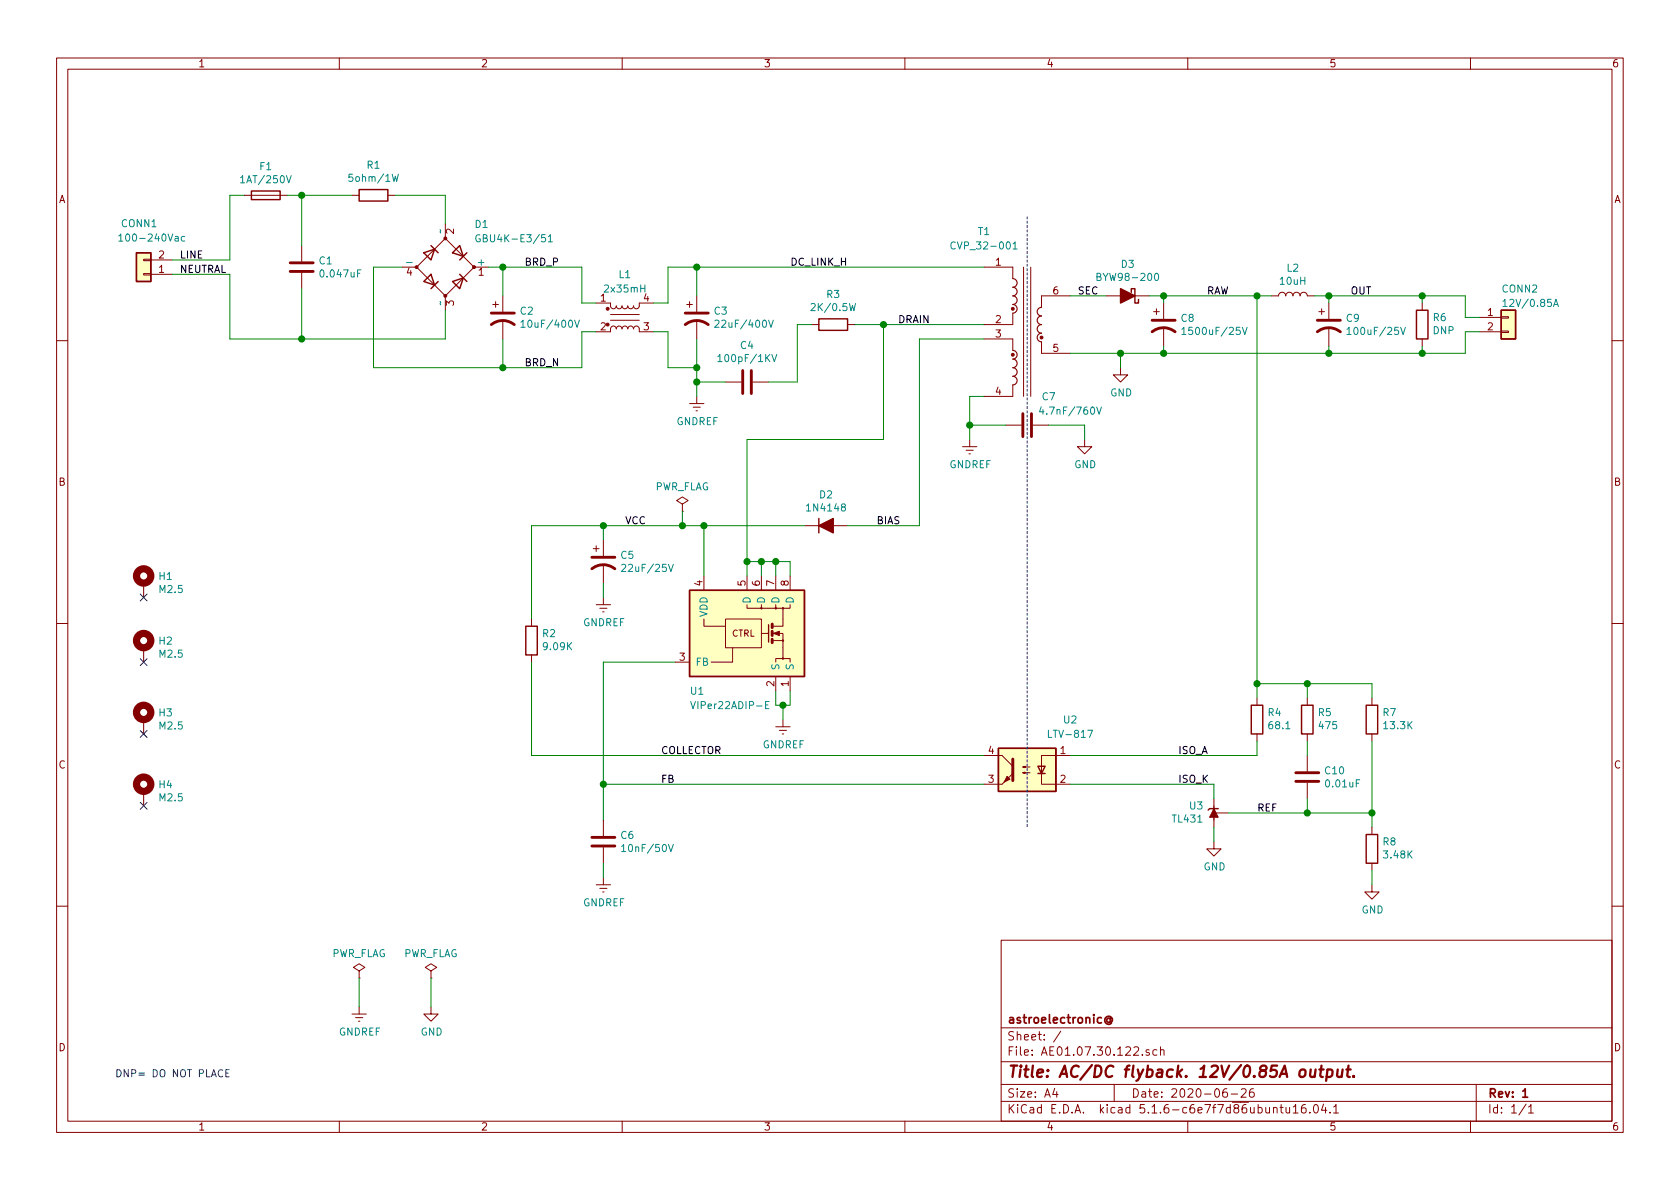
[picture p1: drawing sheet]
EESchema Schematic File Version 4
EELAYER 30 0
EELAYER END
$Descr A4 11693 8268
encoding utf-8
Sheet 1 1
Title "AC/DC flyback. 12V/0.85A output."
Date "2020-06-26"
Rev "1"
Comp "astroelectronic@"
Comment1 ""
Comment2 ""
Comment3 ""
Comment4 ""
$EndDescr
$Comp
L Regulator_Switching:VIPer22ADIP-E U1
U 1 1
P 5200 4400
F 0 "U1" H 4800 4000 50  0000 L CNN
F 1 "VIPer22ADIP-E" H 4800 3900 50  0000 L CNN
F 2 "Package_DIP:DIP-8_W7.62mm" H 5650 4450 50  0001 L CIN
F 3 "~" H 5200 4400 50  0001 C CNN
F 4 "VIPER22ADIP-E" H 5200 4400 50  0001 C CNN "MPN"
	1    5200 4400
	1    0    0    -1  
$EndComp
$Comp
L Connector_Generic:Conn_01x02 CONN1
U 1 1
P 1000 1900
F 0 "CONN1" H 900 1550 50  0000 L CNN
F 1 "100-240Vac" H 700 1650 50  0000 L CNN
F 2 "Connector_Phoenix_GMSTB:PhoenixContact_GMSTBA_2,5_2-G-7,62_1x02_P7.62mm_Horizontal" H 1000 1900 50  0001 C CNN
F 3 "~" H 1000 1900 50  0001 C CNN
F 4 "1728853" H 1000 1900 50  0001 C CNN "MPN"
	1    1000 1900
	-1   0    0    1   
$EndComp
$Comp
L Device:Fuse F1
U 1 1
P 1850 1350
F 0 "F1" V 2047 1350 50  0000 C CNN
F 1 "1AT/250V" V 1956 1350 50  0000 C CNN
F 2 "Fuse:Fuseholder_Cylinder-5x20mm_Schurter_0031_8201_Horizontal_Open" V 1780 1350 50  0001 C CNN
F 3 "~" H 1850 1350 50  0001 C CNN
F 4 "31.8201" H 1850 1350 50  0001 C CNN "MPN"
	1    1850 1350
	0    -1   -1   0   
$EndComp
$Comp
L Device:C C1
U 1 1
P 2100 1850
F 0 "C1" H 2215 1896 50  0000 L CNN
F 1 "0.047uF" H 2215 1805 50  0000 L CNN
F 2 "Capacitor_THT:C_Rect_L18.0mm_W5.0mm_P15.00mm_FKS3_FKP3" H 2138 1700 50  0001 C CNN
F 3 "~" H 2100 1850 50  0001 C CNN
F 4 "R46KI24700001K" H 2100 1850 50  0001 C CNN "MPN"
	1    2100 1850
	1    0    0    -1  
$EndComp
Wire Wire Line
	1600 1350 1600 1800
Wire Wire Line
	1600 1800 1200 1800
Wire Wire Line
	1600 2350 1600 1900
Wire Wire Line
	1600 1900 1200 1900
$Comp
L Device:R R1
U 1 1
P 2600 1350
F 0 "R1" V 2807 1350 50  0000 C CNN
F 1 "5ohm/1W" V 2716 1350 50  0000 C CNN
F 2 "Resistor_THT:R_Axial_DIN0414_L11.9mm_D4.5mm_P20.32mm_Horizontal" V 2530 1350 50  0001 C CNN
F 3 "~" H 2600 1350 50  0001 C CNN
F 4 "ALSR015R000JE12" H 2600 1350 50  0001 C CNN "MPN"
	1    2600 1350
	0    -1   -1   0   
$EndComp
$Comp
L Device:D_Bridge_+AA- D1
U 1 1
P 3100 1850
F 0 "D1" H 3300 2150 50  0000 L CNN
F 1 "GBU4K-E3/51" H 3300 2050 50  0000 L CNN
F 2 "Diode_THT:Diode_Bridge_Vishay_GBU" H 3100 1850 50  0001 C CNN
F 3 "~" H 3100 1850 50  0001 C CNN
F 4 "GBU4K-E3/51" H 3100 1850 50  0001 C CNN "MPN"
	1    3100 1850
	1    0    0    -1  
$EndComp
$Comp
L Device:L_Core_Iron_Coupled_1423 L1
U 1 1
P 4350 2200
F 0 "L1" H 4350 2500 50  0000 C CNN
F 1 "2x35mH" H 4350 2400 50  0000 C CNN
F 2 "AE01.17.25.000:L_CommonMode_Wuerth_WE-CMB-NC" H 4350 2200 50  0001 C CNN
F 3 "~" H 4350 2200 50  0001 C CNN
F 4 "7448040435" H 4350 2200 50  0001 C CNN "MPN"
	1    4350 2200
	1    0    0    -1  
$EndComp
$Comp
L Device:CP1 C2
U 1 1
P 3500 2200
F 0 "C2" H 3615 2246 50  0000 L CNN
F 1 "10uF/400V" H 3615 2155 50  0000 L CNN
F 2 "Capacitor_THT:CP_Radial_D10.0mm_P5.00mm_P7.50mm" H 3500 2200 50  0001 C CNN
F 3 "~" H 3500 2200 50  0001 C CNN
F 4 "UCY2G100MPD" H 3500 2200 50  0001 C CNN "MPN"
	1    3500 2200
	1    0    0    -1  
$EndComp
$Comp
L Device:C C4
U 1 1
P 5200 2650
F 0 "C4" V 5452 2650 50  0000 C CNN
F 1 "100pF/1KV" V 5361 2650 50  0000 C CNN
F 2 "Capacitor_THT:C_Disc_D7.5mm_W5.0mm_P5.00mm" H 5238 2500 50  0001 C CNN
F 3 "~" H 5200 2650 50  0001 C CNN
F 4 "F101K25Y5RN63K5R" V 5200 2650 50  0001 C CNN "MPN"
	1    5200 2650
	0    -1   -1   0   
$EndComp
$Comp
L Device:R R3
U 1 1
P 5800 2250
F 0 "R3" V 6007 2250 50  0000 C CNN
F 1 "2K/0.5W" V 5916 2250 50  0000 C CNN
F 2 "Resistor_THT:R_Axial_DIN0309_L9.0mm_D3.2mm_P15.24mm_Horizontal" V 5730 2250 50  0001 C CNN
F 3 "~" H 5800 2250 50  0001 C CNN
F 4 "CF12JT2K00" V 5800 2250 50  0001 C CNN "MPN"
	1    5800 2250
	0    -1   -1   0   
$EndComp
Wire Wire Line
	5550 2250 5650 2250
Wire Wire Line
	5200 4000 5200 3900
Wire Wire Line
	5300 4000 5300 3900
Wire Wire Line
	5300 3900 5200 3900
Connection ~ 5200 3900
Wire Wire Line
	5200 3900 5200 3050
Wire Wire Line
	5400 4000 5400 3900
Wire Wire Line
	5400 3900 5300 3900
Connection ~ 5300 3900
Wire Wire Line
	5500 4000 5500 3900
Wire Wire Line
	5500 3900 5400 3900
Connection ~ 5400 3900
$Comp
L AE01.17.29.000:CVP_32-001 T1
U 1 1
P 7150 2050
F 0 "T1" H 6850 2500 50  0000 C CNN
F 1 "CVP_32-001" H 6850 2400 50  0000 C CNN
F 2 "AE01.17.29.000:CVP_32-001" H 7150 2050 50  0001 C CNN
F 3 "~" H 6850 2050 50  0001 C CNN
F 4 "CVP 32-001" H 7150 2050 50  0001 C CNN "MPN"
	1    7150 2050
	1    0    0    -1  
$EndComp
Wire Wire Line
	6850 2350 6400 2350
Wire Wire Line
	6400 2350 6400 3650
Wire Wire Line
	4900 3650 4900 4000
$Comp
L Device:CP1 C5
U 1 1
P 4200 3900
F 0 "C5" H 4315 3946 50  0000 L CNN
F 1 "22uF/25V" H 4315 3855 50  0000 L CNN
F 2 "Capacitor_THT:CP_Radial_D6.3mm_P2.50mm" H 4200 3900 50  0001 C CNN
F 3 "~" H 4200 3900 50  0001 C CNN
F 4 "EEA-GA1E220H" H 4200 3900 50  0001 C CNN "MPN"
	1    4200 3900
	1    0    0    -1  
$EndComp
Wire Wire Line
	4200 3650 4200 3750
Wire Wire Line
	4200 4050 4200 4150
Wire Wire Line
	4200 3650 3700 3650
Wire Wire Line
	3700 3650 3700 4300
Connection ~ 4200 3650
$Comp
L Device:R R2
U 1 1
P 3700 4450
F 0 "R2" H 3630 4404 50  0000 R CNN
F 1 "9.09K" H 3630 4495 50  0000 R CNN
F 2 "Resistor_THT:R_Axial_DIN0207_L6.3mm_D2.5mm_P10.16mm_Horizontal" V 3630 4450 50  0001 C CNN
F 3 "~" H 3700 4450 50  0001 C CNN
F 4 "RNF14FTD9K09" H 3700 4450 50  0001 C CNN "MPN"
	1    3700 4450
	-1   0    0    1   
$EndComp
$Comp
L power:GNDREF #PWR04
U 1 1
P 4200 4150
F 0 "#PWR04" H 4200 3900 50  0001 C CNN
F 1 "GNDREF" H 4205 3977 50  0000 C CNN
F 2 "" H 4200 4150 50  0001 C CNN
F 3 "" H 4200 4150 50  0001 C CNN
	1    4200 4150
	1    0    0    -1  
$EndComp
Wire Wire Line
	5400 4800 5400 4900
Wire Wire Line
	5400 4900 5450 4900
Wire Wire Line
	5500 4900 5500 4800
Wire Wire Line
	5450 4900 5450 5000
Connection ~ 5450 4900
Wire Wire Line
	5450 4900 5500 4900
$Comp
L power:GNDREF #PWR06
U 1 1
P 5450 5000
F 0 "#PWR06" H 5450 4750 50  0001 C CNN
F 1 "GNDREF" H 5455 4827 50  0000 C CNN
F 2 "" H 5450 5000 50  0001 C CNN
F 3 "" H 5450 5000 50  0001 C CNN
	1    5450 5000
	1    0    0    -1  
$EndComp
Wire Wire Line
	6850 2750 6750 2750
Wire Wire Line
	6750 2750 6750 2950
$Comp
L power:GNDREF #PWR07
U 1 1
P 6750 3050
F 0 "#PWR07" H 6750 2800 50  0001 C CNN
F 1 "GNDREF" H 6755 2877 50  0000 C CNN
F 2 "" H 6750 3050 50  0001 C CNN
F 3 "" H 6750 3050 50  0001 C CNN
	1    6750 3050
	1    0    0    -1  
$EndComp
$Comp
L Device:C C7
U 1 1
P 7150 2950
F 0 "C7" V 6950 3100 50  0000 C CNN
F 1 "4.7nF/760V" V 7050 3250 50  0000 C CNN
F 2 "Capacitor_THT:C_Disc_D16.0mm_W5.0mm_P10.00mm" H 7188 2800 50  0001 C CNN
F 3 "~" H 7150 2950 50  0001 C CNN
F 4 "VY1472M63Y5UQ63V0" V 7150 2950 50  0001 C CNN "MPN"
	1    7150 2950
	0    1    1    0   
$EndComp
Wire Wire Line
	7000 2950 6750 2950
Connection ~ 6750 2950
Wire Wire Line
	6750 2950 6750 3050
Wire Wire Line
	7550 2950 7300 2950
Wire Wire Line
	7550 2950 7550 3050
$Comp
L power:GND #PWR08
U 1 1
P 7550 3050
F 0 "#PWR08" H 7550 2800 50  0001 C CNN
F 1 "GND" H 7555 2877 50  0000 C CNN
F 2 "" H 7550 3050 50  0001 C CNN
F 3 "" H 7550 3050 50  0001 C CNN
	1    7550 3050
	1    0    0    -1  
$EndComp
$Comp
L Isolator:LTV-817 U2
U 1 1
P 7150 5350
F 0 "U2" H 6850 5700 50  0000 C CNN
F 1 "LTV-817" H 6850 5600 50  0000 C CNN
F 2 "Package_DIP:DIP-4_W7.62mm" H 6950 5150 50  0001 L CIN
F 3 "~" H 7150 5250 50  0001 L CNN
F 4 "LTV-817" H 7150 5350 50  0001 C CNN "MPN"
	1    7150 5350
	-1   0    0    -1  
$EndComp
Wire Wire Line
	3700 4600 3700 5250
Wire Wire Line
	4200 4600 4700 4600
$Comp
L Device:C C6
U 1 1
P 4200 5850
F 0 "C6" H 4315 5896 50  0000 L CNN
F 1 "10nF/50V" H 4315 5805 50  0000 L CNN
F 2 "Capacitor_THT:C_Rect_L7.2mm_W2.5mm_P5.00mm_FKS2_FKP2_MKS2_MKP2" H 4238 5700 50  0001 C CNN
F 3 "~" H 4200 5850 50  0001 C CNN
F 4 "SMR5103J50J01L16.5CBULK" H 4200 5850 50  0001 C CNN "MPN"
	1    4200 5850
	1    0    0    -1  
$EndComp
Wire Wire Line
	4200 6100 4200 6000
$Comp
L power:GNDREF #PWR05
U 1 1
P 4200 6100
F 0 "#PWR05" H 4200 5850 50  0001 C CNN
F 1 "GNDREF" H 4205 5927 50  0000 C CNN
F 2 "" H 4200 6100 50  0001 C CNN
F 3 "" H 4200 6100 50  0001 C CNN
	1    4200 6100
	1    0    0    -1  
$EndComp
Wire Wire Line
	7450 2050 7700 2050
$Comp
L Device:D_Schottky_ALT D3
U 1 1
P 7850 2050
F 0 "D3" H 7850 1833 50  0000 C CNN
F 1 "BYW98-200" H 7850 1924 50  0000 C CNN
F 2 "Diode_THT:D_DO-201AD_P15.24mm_Horizontal" H 7850 2050 50  0001 C CNN
F 3 "~" H 7850 2050 50  0001 C CNN
F 4 "SB3200TA" H 7850 2050 50  0001 C CNN "MPN"
	1    7850 2050
	-1   0    0    1   
$EndComp
Wire Wire Line
	8000 2050 8100 2050
Wire Wire Line
	8100 2450 7800 2450
$Comp
L Device:CP1 C8
U 1 1
P 8100 2250
F 0 "C8" H 8215 2296 50  0000 L CNN
F 1 "1500uF/25V" H 8215 2205 50  0000 L CNN
F 2 "Capacitor_THT:CP_Radial_D12.5mm_P5.00mm" H 8100 2250 50  0001 C CNN
F 3 "~" H 8100 2250 50  0001 C CNN
F 4 "EEU-FM1E152" H 8100 2250 50  0001 C CNN "MPN"
	1    8100 2250
	1    0    0    -1  
$EndComp
Wire Wire Line
	8100 2400 8100 2450
Wire Wire Line
	8100 2100 8100 2050
Connection ~ 8100 2050
$Comp
L Device:L L2
U 1 1
P 9000 2050
F 0 "L2" V 9190 2050 50  0000 C CNN
F 1 "10uH" V 9099 2050 50  0000 C CNN
F 2 "Inductor_THT:L_Radial_D8.7mm_P5.00mm_Fastron_07HCP" H 9000 2050 50  0001 C CNN
F 3 "~" H 9000 2050 50  0001 C CNN
F 4 "RLB0914-100KL" V 9000 2050 50  0001 C CNN "MPN"
	1    9000 2050
	0    -1   -1   0   
$EndComp
$Comp
L Device:CP1 C9
U 1 1
P 9250 2250
F 0 "C9" H 9365 2296 50  0000 L CNN
F 1 "100uF/25V" H 9365 2205 50  0000 L CNN
F 2 "Capacitor_THT:CP_Radial_D10.0mm_P2.50mm_P5.00mm" H 9250 2250 50  0001 C CNN
F 3 "~" H 9250 2250 50  0001 C CNN
F 4 "EKRG250ETD101MJ09S" H 9250 2250 50  0001 C CNN "MPN"
	1    9250 2250
	1    0    0    -1  
$EndComp
Wire Wire Line
	9250 2050 9250 2100
Wire Wire Line
	8100 2450 9250 2450
Wire Wire Line
	9250 2450 9250 2400
Connection ~ 8100 2450
$Comp
L Device:R R6
U 1 1
P 9900 2250
F 0 "R6" H 9830 2204 50  0000 R CNN
F 1 "DNP" H 9830 2295 50  0000 R CNN
F 2 "Resistor_THT:R_Axial_DIN0207_L6.3mm_D2.5mm_P10.16mm_Horizontal" V 9830 2250 50  0001 C CNN
F 3 "~" H 9900 2250 50  0001 C CNN
	1    9900 2250
	-1   0    0    1   
$EndComp
Wire Wire Line
	9250 2050 9900 2050
Wire Wire Line
	9900 2050 9900 2100
Connection ~ 9250 2050
Wire Wire Line
	9900 2400 9900 2450
Wire Wire Line
	9900 2450 9250 2450
Text Notes 800  7500 0    50   ~ 0
DNP= DO NOT PLACE
$Comp
L Connector_Generic:Conn_01x02 CONN2
U 1 1
P 10500 2200
F 0 "CONN2" H 10450 2400 50  0000 L CNN
F 1 "12V/0.85A" H 10450 2300 50  0000 L CNN
F 2 "Connector_Phoenix_GMSTB:PhoenixContact_GMSTBA_2,5_2-G-7,62_1x02_P7.62mm_Horizontal" H 10500 2200 50  0001 C CNN
F 3 "~" H 10500 2200 50  0001 C CNN
F 4 "1728853" H 10500 2200 50  0001 C CNN "MPN"
	1    10500 2200
	1    0    0    -1  
$EndComp
Wire Wire Line
	10300 2200 10200 2200
Wire Wire Line
	10200 2200 10200 2050
Wire Wire Line
	10200 2050 9900 2050
Connection ~ 9900 2050
Wire Wire Line
	10300 2300 10200 2300
Wire Wire Line
	10200 2300 10200 2450
Wire Wire Line
	10200 2450 9900 2450
Connection ~ 9900 2450
$Comp
L power:GND #PWR010
U 1 1
P 7800 2550
F 0 "#PWR010" H 7800 2300 50  0001 C CNN
F 1 "GND" H 7805 2377 50  0000 C CNN
F 2 "" H 7800 2550 50  0001 C CNN
F 3 "" H 7800 2550 50  0001 C CNN
	1    7800 2550
	1    0    0    -1  
$EndComp
Wire Wire Line
	7800 2550 7800 2450
Connection ~ 7800 2450
Wire Wire Line
	7800 2450 7450 2450
$Comp
L Device:R R5
U 1 1
P 9100 5000
F 0 "R5" H 9030 4954 50  0000 R CNN
F 1 "475" H 9030 5045 50  0000 R CNN
F 2 "Resistor_THT:R_Axial_DIN0207_L6.3mm_D2.5mm_P10.16mm_Horizontal" V 9030 5000 50  0001 C CNN
F 3 "~" H 9100 5000 50  0001 C CNN
F 4 "RNF14FTD475R" H 9100 5000 50  0001 C CNN "MPN"
	1    9100 5000
	-1   0    0    1   
$EndComp
$Comp
L Device:R R4
U 1 1
P 8750 5000
F 0 "R4" H 8680 4954 50  0000 R CNN
F 1 "68.1" H 8680 5045 50  0000 R CNN
F 2 "Resistor_THT:R_Axial_DIN0207_L6.3mm_D2.5mm_P10.16mm_Horizontal" V 8680 5000 50  0001 C CNN
F 3 "~" H 8750 5000 50  0001 C CNN
F 4 "RNF14FTD68R1" H 8750 5000 50  0001 C CNN "MPN"
	1    8750 5000
	-1   0    0    1   
$EndComp
$Comp
L Device:R R7
U 1 1
P 9550 5000
F 0 "R7" H 9480 4954 50  0000 R CNN
F 1 "13.3K" H 9480 5045 50  0000 R CNN
F 2 "Resistor_THT:R_Axial_DIN0207_L6.3mm_D2.5mm_P10.16mm_Horizontal" V 9480 5000 50  0001 C CNN
F 3 "~" H 9550 5000 50  0001 C CNN
F 4 "MFR-25FBF52-13K3" H 9550 5000 50  0001 C CNN "MPN"
	1    9550 5000
	-1   0    0    1   
$EndComp
Wire Wire Line
	8750 4850 8750 4750
Wire Wire Line
	8750 4750 9100 4750
Wire Wire Line
	9100 4750 9100 4850
Wire Wire Line
	9550 4850 9550 4750
Wire Wire Line
	9550 4750 9100 4750
Connection ~ 9100 4750
Wire Wire Line
	9100 5150 9100 5250
$Comp
L Device:C C10
U 1 1
P 9100 5400
F 0 "C10" H 9215 5446 50  0000 L CNN
F 1 "0.01uF" H 9215 5355 50  0000 L CNN
F 2 "Capacitor_THT:C_Disc_D5.0mm_W2.5mm_P2.50mm" H 9138 5250 50  0001 C CNN
F 3 "~" H 9100 5400 50  0001 C CNN
F 4 "K103K15X7RF5TL2" H 9100 5400 50  0001 C CNN "MPN"
	1    9100 5400
	1    0    0    -1  
$EndComp
Wire Wire Line
	7450 5250 8750 5250
Wire Wire Line
	8750 5250 8750 5150
$Comp
L Reference_Voltage:TL431LP U3
U 1 1
P 8450 5650
F 0 "U3" V 8496 5580 50  0000 R CNN
F 1 "TL431" V 8405 5580 50  0000 R CNN
F 2 "Package_TO_SOT_THT:TO-92_Inline_Wide" H 8450 5500 50  0001 C CIN
F 3 "~" H 8450 5650 50  0001 C CIN
F 4 "TL431CLPRE3" H 8450 5650 50  0001 C CNN "MPN"
	1    8450 5650
	0    1    -1   0   
$EndComp
Wire Wire Line
	8450 5850 8450 5750
Wire Wire Line
	8450 5550 8450 5450
Wire Wire Line
	8450 5450 7450 5450
Wire Wire Line
	8550 5650 9100 5650
Wire Wire Line
	9100 5650 9100 5550
Wire Wire Line
	9100 5650 9550 5650
Wire Wire Line
	9550 5650 9550 5150
Connection ~ 9100 5650
$Comp
L Device:R R8
U 1 1
P 9550 5900
F 0 "R8" H 9480 5854 50  0000 R CNN
F 1 "3.48K" H 9480 5945 50  0000 R CNN
F 2 "Resistor_THT:R_Axial_DIN0207_L6.3mm_D2.5mm_P10.16mm_Horizontal" V 9480 5900 50  0001 C CNN
F 3 "~" H 9550 5900 50  0001 C CNN
F 4 "MFR-25FBF52-3K48" H 9550 5900 50  0001 C CNN "MPN"
	1    9550 5900
	-1   0    0    1   
$EndComp
Wire Wire Line
	9550 6150 9550 6050
Wire Wire Line
	9550 5750 9550 5650
Connection ~ 9550 5650
Wire Notes Line
	7150 1500 7150 5750
$Comp
L power:GNDREF #PWR01
U 1 1
P 2500 7000
F 0 "#PWR01" H 2500 6750 50  0001 C CNN
F 1 "GNDREF" H 2505 6827 50  0000 C CNN
F 2 "" H 2500 7000 50  0001 C CNN
F 3 "" H 2500 7000 50  0001 C CNN
	1    2500 7000
	1    0    0    -1  
$EndComp
$Comp
L power:GND #PWR02
U 1 1
P 3000 7000
F 0 "#PWR02" H 3000 6750 50  0001 C CNN
F 1 "GND" H 3005 6827 50  0000 C CNN
F 2 "" H 3000 7000 50  0001 C CNN
F 3 "" H 3000 7000 50  0001 C CNN
	1    3000 7000
	1    0    0    -1  
$EndComp
$Comp
L power:PWR_FLAG #FLG01
U 1 1
P 2500 6800
F 0 "#FLG01" H 2500 6875 50  0001 C CNN
F 1 "PWR_FLAG" H 2500 6973 50  0000 C CNN
F 2 "" H 2500 6800 50  0001 C CNN
F 3 "~" H 2500 6800 50  0001 C CNN
	1    2500 6800
	1    0    0    -1  
$EndComp
$Comp
L power:PWR_FLAG #FLG02
U 1 1
P 3000 6800
F 0 "#FLG02" H 3000 6875 50  0001 C CNN
F 1 "PWR_FLAG" H 3000 6973 50  0000 C CNN
F 2 "" H 3000 6800 50  0001 C CNN
F 3 "~" H 3000 6800 50  0001 C CNN
	1    3000 6800
	1    0    0    -1  
$EndComp
Wire Wire Line
	3000 6800 3000 7000
Wire Wire Line
	2500 6800 2500 7000
Wire Wire Line
	4750 3650 4750 3550
Connection ~ 4750 3650
$Comp
L power:PWR_FLAG #FLG03
U 1 1
P 4750 3550
F 0 "#FLG03" H 4750 3625 50  0001 C CNN
F 1 "PWR_FLAG" H 4750 3723 50  0000 C CNN
F 2 "" H 4750 3550 50  0001 C CNN
F 3 "~" H 4750 3550 50  0001 C CNN
	1    4750 3550
	1    0    0    -1  
$EndComp
Connection ~ 4900 3650
Wire Wire Line
	4900 3650 4750 3650
Wire Wire Line
	4200 3650 4750 3650
$Comp
L Mechanical:MountingHole_Pad H1
U 1 1
P 1000 4050
F 0 "H1" H 1100 4099 50  0000 L CNN
F 1 "M2.5" H 1100 4008 50  0000 L CNN
F 2 "MountingHole:MountingHole_2.7mm_M2.5_Pad_Via" H 1000 4050 50  0001 C CNN
F 3 "~" H 1000 4050 50  0001 C CNN
	1    1000 4050
	1    0    0    -1  
$EndComp
NoConn ~ 1000 4150
$Comp
L Mechanical:MountingHole_Pad H2
U 1 1
P 1000 4500
F 0 "H2" H 1100 4549 50  0000 L CNN
F 1 "M2.5" H 1100 4458 50  0000 L CNN
F 2 "MountingHole:MountingHole_2.7mm_M2.5_Pad_Via" H 1000 4500 50  0001 C CNN
F 3 "~" H 1000 4500 50  0001 C CNN
	1    1000 4500
	1    0    0    -1  
$EndComp
NoConn ~ 1000 4600
$Comp
L Mechanical:MountingHole_Pad H3
U 1 1
P 1000 5000
F 0 "H3" H 1100 5049 50  0000 L CNN
F 1 "M2.5" H 1100 4958 50  0000 L CNN
F 2 "MountingHole:MountingHole_2.7mm_M2.5_Pad_Via" H 1000 5000 50  0001 C CNN
F 3 "~" H 1000 5000 50  0001 C CNN
	1    1000 5000
	1    0    0    -1  
$EndComp
NoConn ~ 1000 5100
$Comp
L Mechanical:MountingHole_Pad H4
U 1 1
P 1000 5500
F 0 "H4" H 1100 5549 50  0000 L CNN
F 1 "M2.5" H 1100 5458 50  0000 L CNN
F 2 "MountingHole:MountingHole_2.7mm_M2.5_Pad_Via" H 1000 5500 50  0001 C CNN
F 3 "~" H 1000 5500 50  0001 C CNN
	1    1000 5500
	1    0    0    -1  
$EndComp
NoConn ~ 1000 5600
Wire Wire Line
	2000 1350 2100 1350
Wire Wire Line
	3500 1850 3500 2050
Wire Wire Line
	1600 1350 1700 1350
Wire Wire Line
	1600 2350 2100 2350
Wire Wire Line
	2100 1700 2100 1350
Connection ~ 2100 1350
Wire Wire Line
	2100 1350 2450 1350
Wire Wire Line
	2100 2000 2100 2350
Wire Wire Line
	2100 2350 3100 2350
Wire Wire Line
	2750 1350 3100 1350
Wire Wire Line
	3100 1550 3100 1350
Wire Wire Line
	3100 2150 3100 2350
Wire Wire Line
	3500 2350 3500 2550
Wire Wire Line
	3500 2550 2600 2550
Wire Wire Line
	2600 2550 2600 1850
Wire Wire Line
	2600 1850 2800 1850
Wire Wire Line
	4050 1850 4050 2100
Wire Wire Line
	4050 2100 4150 2100
Wire Wire Line
	4150 2300 4050 2300
Wire Wire Line
	4050 2300 4050 2550
Wire Wire Line
	4550 2100 4650 2100
Wire Wire Line
	4650 2100 4650 1850
Wire Wire Line
	4550 2300 4650 2300
Wire Wire Line
	4650 2300 4650 2550
Wire Wire Line
	4050 2550 3500 2550
$Comp
L Device:CP1 C3
U 1 1
P 4850 2200
F 0 "C3" H 4965 2246 50  0000 L CNN
F 1 "22uF/400V" H 4965 2155 50  0000 L CNN
F 2 "Capacitor_THT:CP_Radial_D12.5mm_P5.00mm" H 4850 2200 50  0001 C CNN
F 3 "~" H 4850 2200 50  0001 C CNN
F 4 "UCS2G220MHD" H 4850 2200 50  0001 C CNN "MPN"
	1    4850 2200
	1    0    0    -1  
$EndComp
Wire Wire Line
	4850 2050 4850 1850
Connection ~ 3500 2550
Wire Wire Line
	3400 1850 3500 1850
Wire Wire Line
	3500 1850 4050 1850
Connection ~ 3500 1850
$Comp
L power:GNDREF #PWR03
U 1 1
P 4850 2750
F 0 "#PWR03" H 4850 2500 50  0001 C CNN
F 1 "GNDREF" H 4855 2577 50  0000 C CNN
F 2 "" H 4850 2750 50  0001 C CNN
F 3 "" H 4850 2750 50  0001 C CNN
	1    4850 2750
	1    0    0    -1  
$EndComp
Wire Wire Line
	5050 2650 4850 2650
Connection ~ 4850 2650
Wire Wire Line
	4850 2650 4850 2750
Wire Wire Line
	5350 2650 5550 2650
Wire Wire Line
	5550 2650 5550 2250
Wire Wire Line
	4850 2350 4850 2550
Wire Wire Line
	4650 2550 4850 2550
Connection ~ 4850 2550
Wire Wire Line
	4850 2550 4850 2650
Wire Wire Line
	4650 1850 4850 1850
Connection ~ 4850 1850
Connection ~ 2100 2350
Text Label 1250 1800 0    50   ~ 0
LINE
Text Label 1250 1900 0    50   ~ 0
NEUTRAL
Text Label 3650 1850 0    50   ~ 0
BRD_P
Text Label 3650 2550 0    50   ~ 0
BRD_N
Text Label 5500 1850 0    50   ~ 0
DC_LINK_H
Text Label 4600 5450 0    50   ~ 0
FB
Text Label 4600 5250 0    50   ~ 0
COLLECTOR
Text Label 6250 2250 0    50   ~ 0
DRAIN
Text Label 4350 3650 0    50   ~ 0
VCC
Text Label 6100 3650 0    50   ~ 0
BIAS
Text Label 8400 2050 0    50   ~ 0
RAW
Text Label 9400 2050 0    50   ~ 0
OUT
Text Label 7500 2050 0    50   ~ 0
SEC
Text Label 8750 5650 0    50   ~ 0
REF
Text Label 8200 5250 0    50   ~ 0
ISO_A
Text Label 8200 5450 0    50   ~ 0
ISO_K
Wire Wire Line
	8750 2050 8750 4750
Wire Wire Line
	9150 2050 9250 2050
Wire Wire Line
	4850 1850 6850 1850
Wire Wire Line
	5950 2250 6150 2250
Wire Wire Line
	5200 3050 6150 3050
Wire Wire Line
	6150 3050 6150 2250
Connection ~ 6150 2250
Wire Wire Line
	6150 2250 6850 2250
Connection ~ 8750 4750
Connection ~ 9250 2450
Wire Wire Line
	4200 5450 4200 5700
Wire Wire Line
	4200 5450 4200 4600
Connection ~ 4200 5450
Wire Wire Line
	4200 5450 6850 5450
Wire Wire Line
	3700 5250 6850 5250
Wire Wire Line
	8100 2050 8750 2050
Connection ~ 8750 2050
Wire Wire Line
	8750 2050 8850 2050
$Comp
L power:GND #PWR?
U 1 1
P 8450 5850
F 0 "#PWR?" H 8450 5600 50  0001 C CNN
F 1 "GND" H 8455 5677 50  0000 C CNN
F 2 "" H 8450 5850 50  0001 C CNN
F 3 "" H 8450 5850 50  0001 C CNN
	1    8450 5850
	1    0    0    -1  
$EndComp
$Comp
L power:GND #PWR?
U 1 1
P 9550 6150
F 0 "#PWR?" H 9550 5900 50  0001 C CNN
F 1 "GND" H 9555 5977 50  0000 C CNN
F 2 "" H 9550 6150 50  0001 C CNN
F 3 "" H 9550 6150 50  0001 C CNN
	1    9550 6150
	1    0    0    -1  
$EndComp
Wire Wire Line
	5600 3650 4900 3650
$Comp
L Device:D_ALT D2
U 1 1
P 5750 3650
F 0 "D2" H 5750 3867 50  0000 C CNN
F 1 "1N4148" H 5750 3776 50  0000 C CNN
F 2 "Diode_THT:D_DO-35_SOD27_P10.16mm_Horizontal" H 5750 3650 50  0001 C CNN
F 3 "~" H 5750 3650 50  0001 C CNN
F 4 "1N4148TR" V 5750 3650 50  0001 C CNN "MPN"
	1    5750 3650
	1    0    0    -1  
$EndComp
Wire Wire Line
	6400 3650 5900 3650
$EndSCHEMATC
